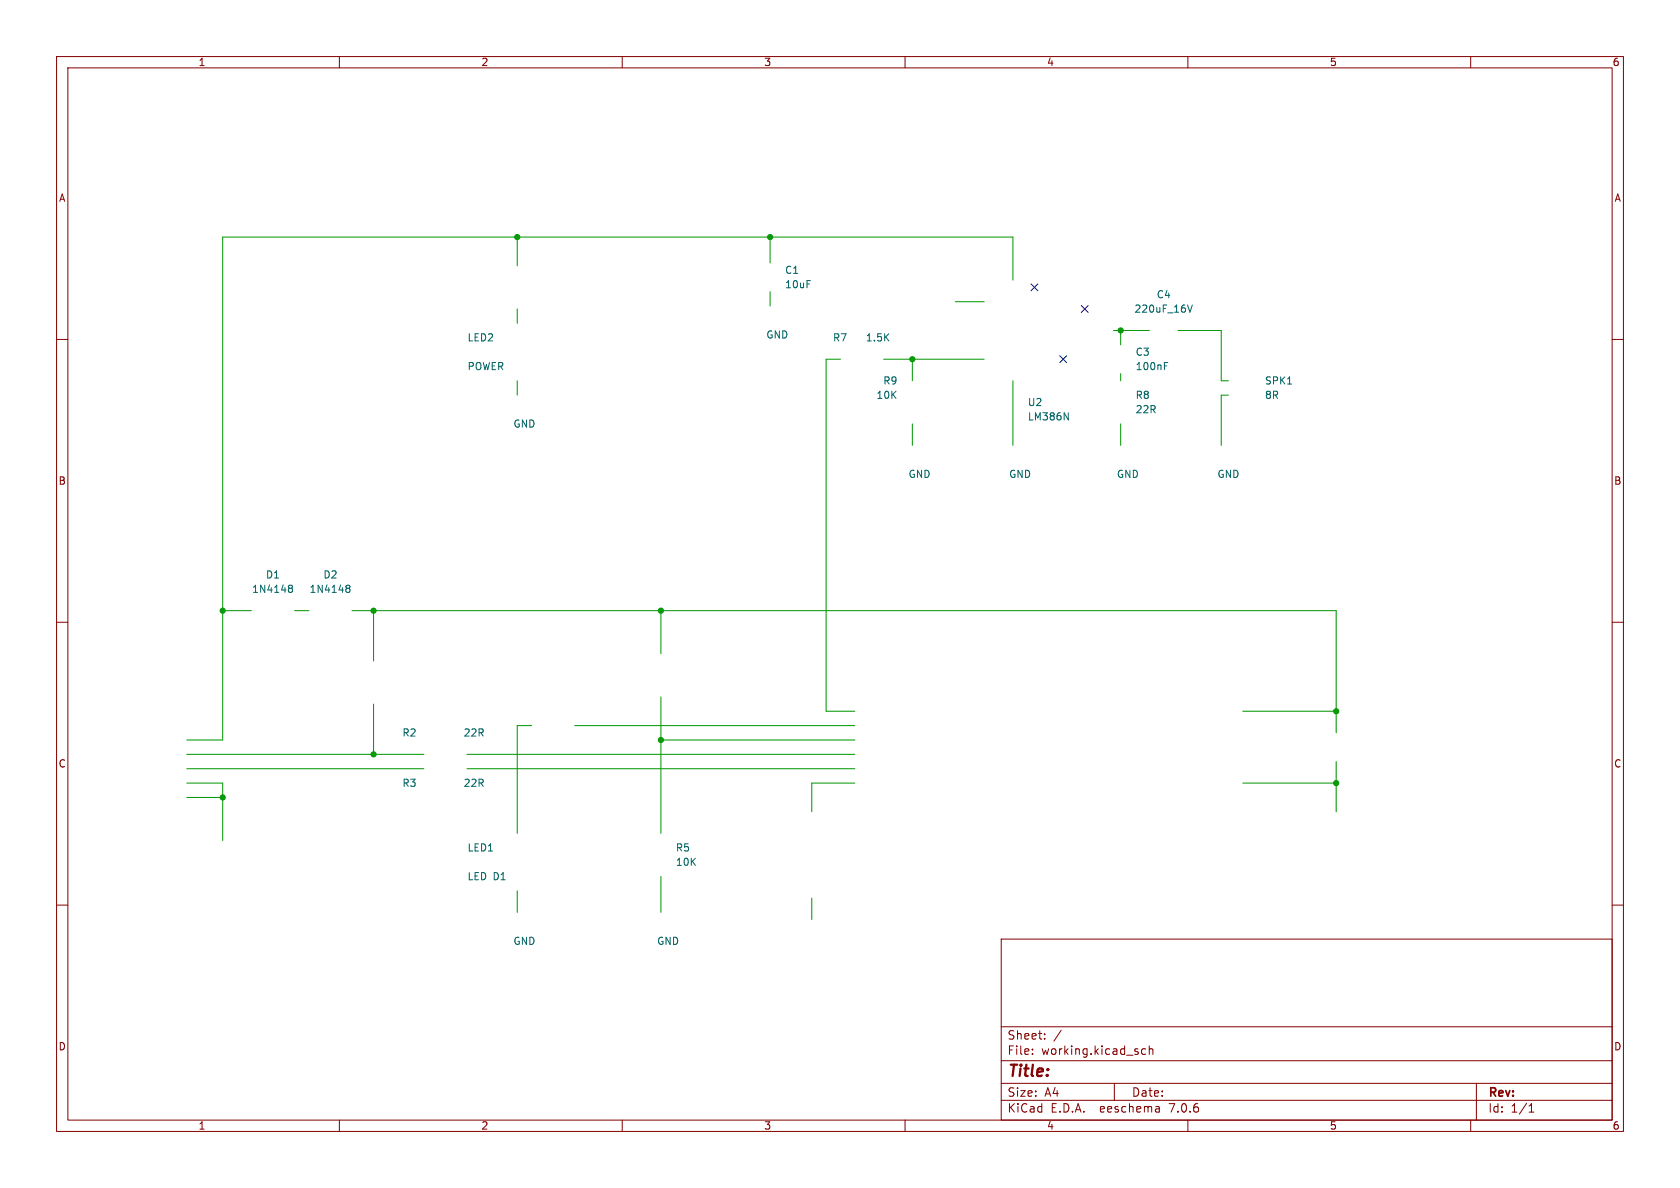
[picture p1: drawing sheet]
<svg xmlns="http://www.w3.org/2000/svg" width="297mm" height="210mm" viewBox="0 0 297 210" stroke-linecap="round" stroke-linejoin="round" font-family="sans-serif">
<g fill="none" stroke="#840000" stroke-width=".18">
<path d="M10 10h277v190h-277zM12 12h273v186h-273zM60 10v2M110 10v2M160 10v2M210 10v2M260 10v2M10 60h2M285 60h2M10 110h2M285 110h2M10 160h2"/>
<path d="M285 160h2M177 166h108v32h-108zM60 198v2M110 198v2M160 198v2M177 194.5h108M177 191.5h108M177 187.5h108M177 181.5h108M182.5 186.3v.1M182.5 185.5v.1M184.7 183.6v.1"/>
<path d="M184.7 182.8v.1M187.6 182.1l-1.3 2M197 191.5v3M202.5 185.5l-.4-.1-.3 .3v.4l.2 .2h.5M203.2 185.5l.2-.1 .3 .1 .1 .9M203.2 184.9v1.5M204.9 195.7l.1 .9M205 196.5l-.2 .1M205 196h-.2M210 198v2M260 198v2M261 191.5v6.5"/>
<path d="M270.3 196.6h.9M270.3 195.5l.4-.4v1.5"/>
</g>
<g fill="none" stroke="#009600" stroke-width=".18">
<path d="M91.4 41.9v5.1M91.4 54.6v2.6M136.1 41.9v4.6M136.1 51.6v2.5M168.9 53.3h5.1M179.1 49.5v-7.6h-139.7v88.9h-6.4M196.8 58.4h6.4M198.1 58.4v2.6M208.3 58.4h7.6v8.9h1.3M91.4 67.3v2.6M148.6 63.5h-2.6v62.2h5.1M156.2 63.5h17.8"/>
<path d="M161.3 63.5v3.8M161.3 74.9v3.8M179.1 67.3v11.4M198.1 66v1.3M198.1 74.9v3.8M217.2 69.9h-1.3v8.8M39.4 108h5M52.1 108h2.5M62.2 108h174v21.5M66 108v8.8M116.8 108v7.6M33 138.4h6.4v10.2"/>
<path d="M33 133.4h41.9M33 135.9h41.9M66 124.5v8.9M82.5 133.4h68.6M82.5 135.9h68.6M94 128.3h-2.6v19M101.6 128.3h49.5M116.8 130.8h34.3M116.8 123.2v24.1M151.1 138.4h-7.6v5.1M219.7 138.4h16.5M219.7 125.7h16.5"/>
<path d="M236.2 134.6v8.9M33 141h6.4M91.4 157.5v3.8M116.8 154.9v6.4M143.5 158.8v3.8"/>
</g>
<path d="M182.3 50.2l1.2 1.2M183.5 50.2l-1.2 1.2M191.2 54l1.2 1.2M192.4 54l-1.2 1.2M187.4 62.9l1.2 1.2M188.6 62.9l-1.2 1.2" fill="none" stroke="#000084" stroke-width=".18"/>
<g fill="none" stroke="#006464" stroke-width=".18">
<path d="M209.9 53.9l.5 1.3 .4-1.3M188.1 73l.8 1.2v-1.2M205.9 64.7h.4M205.9 64.1h.6M227.6 67.9h.7M51.1 103.9l.1 .1M51.1 103.5l.4-.1 .1 .2 .1 .2-.2 .2M51.2 104h.3M51.2 104l-.1 .1M51.5 104l.2 .2-.1 .4-.1 .1h-.4M61.3 103.5l.3-.1 .2 .2 .1 .2-.3 .2M61.3 103.9l.1 .1"/>
<path d="M61.4 104h.2M61.4 104l-.1 .1M61.6 104l.3 .2-.1 .4-.2 .1h-.3"/>
</g>
<g fill="#009600" stroke="#009600" stroke-width=".18">
<circle cx="39.4" cy="108" r=".46"/>
<circle cx="66" cy="108" r=".46"/>
<circle cx="66" cy="133.4" r=".46"/>
<circle cx="116.8" cy="130.8" r=".46"/>
<circle cx="116.8" cy="108" r=".46"/>
<circle cx="39.4" cy="141" r=".46"/>
<circle cx="91.4" cy="41.9" r=".46"/>
<circle cx="136.1" cy="41.9" r=".46"/>
<circle cx="236.2" cy="138.4" r=".46"/>
<circle cx="236.2" cy="125.7" r=".46"/>
<circle cx="161.3" cy="63.5" r=".46"/>
<circle cx="198.1" cy="58.4" r=".46"/>
</g>
<text font-size="2.8" fill="#840000" x="178" y="190.9">Title:</text>
<g font-size="2.1" fill="#840000">
<text x="178" y="184">Sheet:</text>
<text x="178" y="186.7">File:</text>
<text x="184.1" y="186.7">working.kicad_sch</text>
<text x="178" y="196.9">KiCad</text>
<text x="178" y="194.1">Size:</text>
<text x="184.7" y="194.1">A4</text>
<text x="185.7" y="196.9">E.D.A.</text>
<text x="194.6" y="196.9">eeschema</text>
<text x="200" y="194.1">Date:</text>
<text x="207" y="196.9">7.0.6</text>
<text x="263" y="194.3">Rev:</text>
<text x="263" y="196.9">Id:</text>
<text x="267.1" y="196.9">1/1</text>
</g>
<g font-size="1.8" fill="#840000">
<text x="35" y="11.9">1</text>
<text x="85" y="11.9">2</text>
<text x="135" y="11.9">3</text>
<text x="185" y="11.9">4</text>
<text x="235" y="11.9">5</text>
<text x="285" y="11.9">6</text>
<text x="10.3" y="35.9">A</text>
<text x="285.3" y="35.9">A</text>
<text x="10.3" y="85.9">B</text>
<text x="285.3" y="85.9">B</text>
<text x="10.3" y="135.9">C</text>
<text x="285.3" y="135.9">C</text>
<text x="10.3" y="185.9">D</text>
<text x="285.3" y="185.9">D</text>
<text x="35" y="199.9">1</text>
<text x="85" y="199.9">2</text>
<text x="135" y="199.9">3</text>
<text x="185" y="199.9">4</text>
<text x="235" y="199.9">5</text>
<text x="285" y="199.9">6</text>
</g>
<g font-size="1.8" fill="#006464">
<text x="138.7" y="48.6">C1</text>
<text x="138.7" y="51.2">10uF</text>
<text x="204.4" y="52.9">C4</text>
<text x="200.5" y="55.5">220uF_16V</text>
<text x="82.6" y="65.6">POWER</text>
<text x="82.6" y="60.6">LED2</text>
<text x="135.4" y="60">GND</text>
<text x="147.2" y="60.6">R7</text>
<text x="153" y="60.6">1.5K</text>
<text x="200.7" y="63.1">C3</text>
<text x="200.7" y="65.6">100nF</text>
<text x="154.8" y="70.7">10K</text>
<text x="156.1" y="68.2">R9</text>
<text x="181.6" y="72">U2</text>
<text x="200.7" y="70.7">R8</text>
<text x="223.5" y="70.7">8R</text>
<text x="223.5" y="68.2">SPK1</text>
<text x="90.7" y="75.8">GND</text>
<text x="181.6" y="74.5">LM386N</text>
<text x="200.7" y="73.3">22R</text>
<text x="160.5" y="84.7">GND</text>
<text x="178.3" y="84.7">GND</text>
<text x="197.4" y="84.7">GND</text>
<text x="215.1" y="84.7">GND</text>
<text x="44.5" y="105">1N4148</text>
<text x="46.9" y="102.5">D1</text>
<text x="54.6" y="105">1N4148</text>
<text x="57.1" y="102.5">D2</text>
<text x="71" y="130.4">R2</text>
<text x="81.9" y="130.4">22R</text>
<text x="71" y="139.3">R3</text>
<text x="81.9" y="139.3">22R</text>
<text x="82.6" y="150.7">LED1</text>
<text x="82.6" y="155.8">LED D1</text>
<text x="119.4" y="150.7">R5</text>
<text x="119.4" y="153.3">10K</text>
<text x="90.7" y="167.2">GND</text>
<text x="116.1" y="167.2">GND</text>
</g>
</svg>
